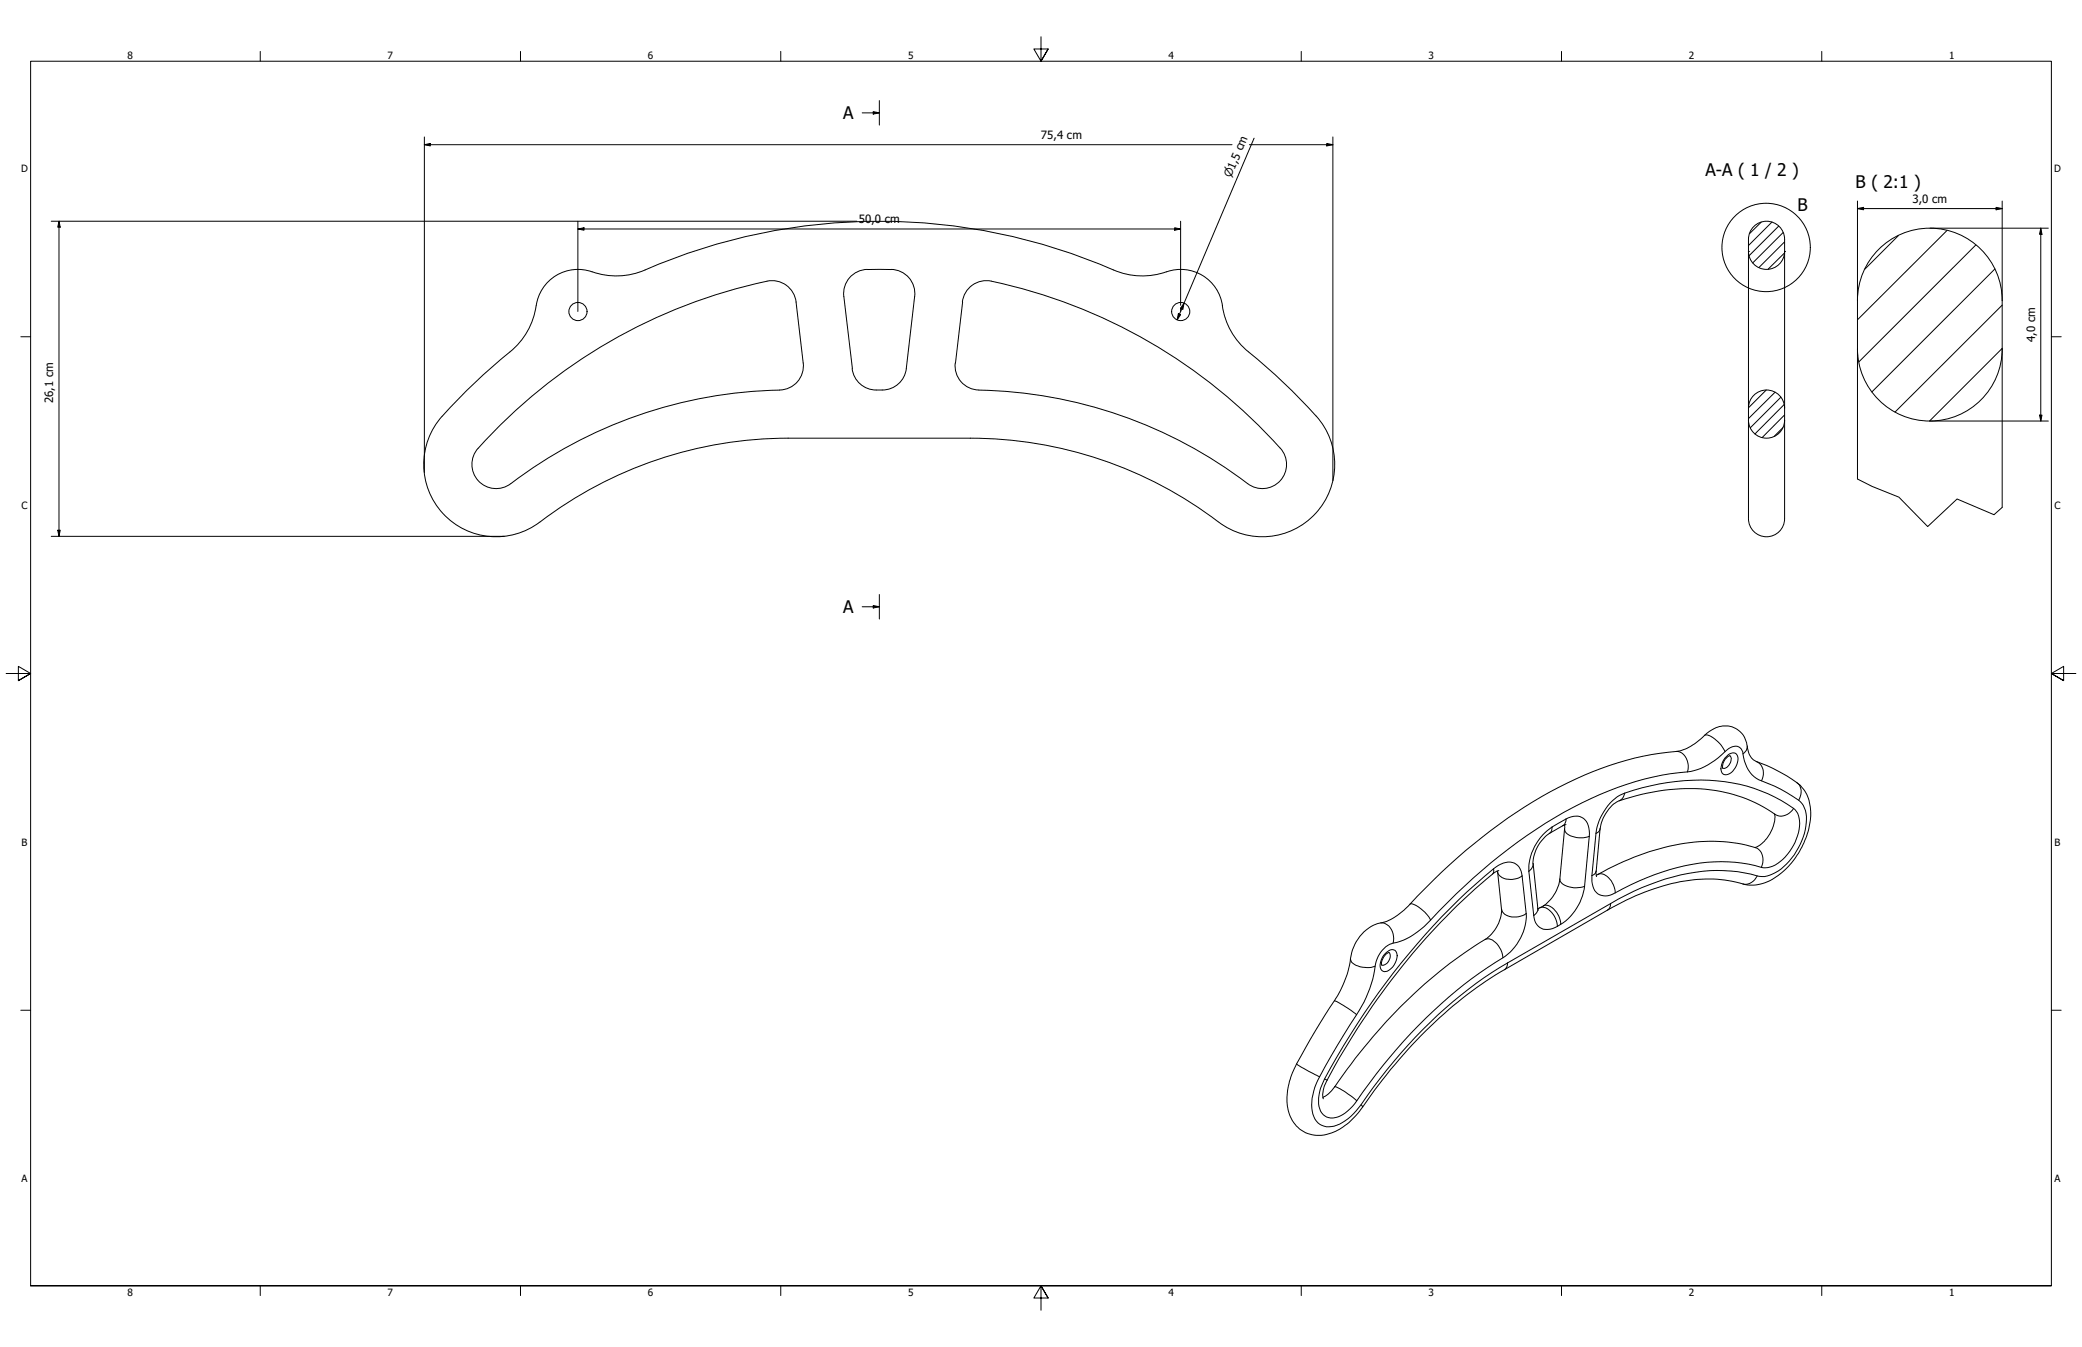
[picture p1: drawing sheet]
<svg xmlns="http://www.w3.org/2000/svg" width="864mm" height="559mm" viewBox="0 0 864 559" stroke-linecap="round" stroke-linejoin="round" font-family="sans-serif">
<!-- layer: Hatch (ISO) -->
<g fill="none" stroke="#000" stroke-width=".41">
<path d="M730.5 92.2l-4.8 4.7M735 92.1l-9.7 9.8M737.8 93.8l-12.3 12.3M739.6 96.4l-12.6 12.7M787.5 97.7l-14 14M807.6 95.6l-37.1 37.1M740.2 104.9l-6.8 6.8M740.2 100.3l-10.6 10.7M819.6 101.6l-48.5 48.5M827.4 111.6l-50.9 51M830.5 126.6l-44.5 44.3M830.5 144.5l-30.1 30.2"/>
<path d="M732.6 161.8l-7.3 7.4M736.3 162.7l-11 11M738.7 164.8l-12.7 12.7M739.6 177.4l-3.7 3.6M740.1 167.8l-12.1 12.2M740.2 172.1l-9.3 9.4"/>
</g>
<!-- layer: Visible (ANSI) -->
<g fill="none" stroke="#000" stroke-width=".41">
<path d="M267.6 112a244.8 244.8 0 0 1 197.1 1 30.9 30.9 0 0 0 20.3-.6 17.5 17.5 0 0 1 22.1 14.4M267.6 112a30.7 30.7 0 0 1-23.2 .4 17.7 17.7 0 0 0-22.3 15.9 31.8 31.8 0 0 1-13.7 20.3 212.3 212.3 0 0 0-27.6 27.5 30 30 0 0 0 4.5 38.5 30 30 0 0 0 38.7 1.9 170 170 0 0 1 102.9-34.7M399.2 125.3a10 10 0 0 1 12.1-8.6 223.2 223.2 0 0 1 120.5 70.2 10 10 0 0 1-1.2 13 10 10 0 0 1-13.1 .7 190 190 0 0 0-111.5-38.8M399.3 125.3l-3 25.3M507 126.8a31.6 31.6 0 0 0 14 21.8 212.3 212.3 0 0 1 27.6 27.5 30 30 0 0 1-4.5 38.5 30 30 0 0 1-38.7 1.9 170 170 0 0 0-102.9-34.7M333.2 150.6l-3-25.3a10 10 0 0 0-12-8.7 223.8 223.8 0 0 0-119.9 69.4M333.2 150.6a10 10 0 0 1-9.8 11.2M353.6 152.9l-3.6-29.9a10.2 10.2 0 0 1 11.7-11.2h4a13.8 13.8 0 0 1 10 2.1 10 10 0 0 1 3.7 9l-3.5 30a10.5 10.5 0 0 1-12.4 8.9 10 10 0 0 1-10-8.9M396.2 150.6a10 10 0 0 0 9.8 11.2M323.4 161.8a189.8 189.8 0 0 0-111.5 38.8M198.3 186a10 10 0 0 0 .1 13.5 10 10 0 0 0 13.5 1.1M326.9 181.8h75.6"/>
<path d="M717.5 313.5a4.9 4.9 0 0 0-2.9 5.2M736 337.7a14 14 0 0 1-5.1 12.1l-1.8 1.3-1.1 .4M736.3 337.8a63.9 63.9 0 0 0-46.2-10 95 95 0 0 0-19.5 4.9 16.6 16.6 0 0 0-6.9 11.1l-1.7 18.1 .3 1.7M649 342.2l-2 22.5a15.7 15.7 0 0 1-9.1 12.3M649.6 342.1l-7 3.7a15.7 15.7 0 0 0-6.7 12.5l2.1 19.3M728 351.6a73.9 73.9 0 0 0-46 2.5 132.1 132.1 0 0 0-19.9 9M621.1 361.4l1.7 15.8a15 15 0 0 1-6.8 12.5 209.2 209.2 0 0 0-62.4 61.1 11.8 11.8 0 0 1-4.9 4.5M621.7 361.2l-.8 .2a263 263 0 0 0-55.8 62.2 178.2 178.2 0 0 0-16 27.9l-.5 2.5 .3 1.8M565.7 386.6a15.8 15.8 0 0 1 8.8-4.2l3.9-1.8 4-3.1a242.6 242.6 0 0 1 60.6-49 130.5 130.5 0 0 1 54-17l1.3-.5a26.1 26.1 0 0 0 9.7-6.8 10 10 0 0 1 15 .6 15.8 15.8 0 0 1 2.2 6.9 5.9 5.9 0 0 0 3.3 4.2 58.1 58.1 0 0 1 18.9 10.7 18.3 18.3 0 0 1 3.2 15.6 32.7 32.7 0 0 1-18.7 24.1 16.8 16.8 0 0 1-11.9-.4 64.2 64.2 0 0 0-37.8 4.2 106.4 106.4 0 0 0-15.4 7.4l-42.7 24.8a186.8 186.8 0 0 0-57.3 54.6l-1.6 2.3a26.5 26.5 0 0 1-16.4 11.7 13.3 13.3 0 0 1-14.9-13 31.5 31.5 0 0 1 3.9-16.5 408.2 408.2 0 0 1 17.6-29.4l3.4-7.8 .8-3.3a29.3 29.3 0 0 1 3-10.3zM576.2 395.1a5.2 5.2 0 0 0-3.1 5.3"/>
<circle cx="239.7" cy="129.2" r="3.8"/>
<circle cx="489.8" cy="129.2" r="3.8"/>
</g>
<!-- layer: Visible Narrow (ANSI) -->
<g fill="none" stroke="#000" stroke-width=".41">
<path d="M695.3 311.7a6 6 0 0 1 4.9 7.6l-.3 .9M707.1 305.1a6.2 6.2 0 0 1 5.5 2.7l1.3 1.3 1.6 2.7M715.6 314.4a3.6 3.6 0 0 1 4.5-1.7 5.4 5.4 0 0 1-.9 6.7 3.3 3.3 0 0 1-4.9 1.3 5.9 5.9 0 0 1 1.3-6.3zM717.5 313.5a3.6 3.6 0 0 1-1.7 5.1l-1.2 .1M724.7 309.5l-.3 1.7-1.4 1.6M728.5 315.9a5.6 5.6 0 0 1 2.2 8M649.6 339.8a6 6 0 0 1 8.4 1l1 2.7 .2 3.5M649.6 339.8l-.5 2-.9 .8M649.6 339.8l-5.8 3.3M673.9 329l-.8 2-1.5 1.2M699.9 320.2a28.2 28.2 0 0 0 16.4-9.1 4.1 4.1 0 0 1 5.9-.5 5.5 5.5 0 0 1 1 3.6 12.9 12.9 0 0 0 10.2 10.8 49.2 49.2 0 0 1 14 8.3 12.9 12.9 0 0 1 1.4 11 27.2 27.2 0 0 1-13.5 18.2l-1.2 .6a10.2 10.2 0 0 1-7.8-.5 70.1 70.1 0 0 0-41.9 4.3l-6.6 2.8-9.7 5.1M699.9 320.2a127.2 127.2 0 0 0-55.1 19.1 249 249 0 0 0-54.1 45.1 28.6 28.6 0 0 1-14.3 7.4 12.9 12.9 0 0 0-6.3 10.9 54.5 54.5 0 0 1-10.1 22.4 192.7 192.7 0 0 0-14.7 26.1 15.7 15.7 0 0 0 .7 13.9 7.4 7.4 0 0 0 9.7 1.2 24.6 24.6 0 0 0 8.9-8 198.7 198.7 0 0 1 57.4-56.9l3.3-1.9"/>
<path d="M744 335.4a9.6 9.6 0 0 1 2 10 21.7 21.7 0 0 1-10.7 13.9l-2 .6a8.9 8.9 0 0 1-5.3-.8 70.9 70.9 0 0 0-41.8 3.8l-9.7 4.1-6.5 3.4a5.8 5.8 0 0 1-6.4 .8 5.8 5.8 0 0 1-3.3-5.5v-2.5M744 335.4a68 68 0 0 0-48.6-11.2 77.8 77.8 0 0 0-24.6 6.3 23.3 23.3 0 0 0-8.8 15.2M744 335.4a5.8 5.8 0 0 1-7.7 2.4M745.2 324.6a5.4 5.4 0 0 1 .9 7.4M635.9 358.3l-.4 1.6-1.3 1.5M643.8 343.1a21.5 21.5 0 0 0-9.6 18.3M643.8 343.1l-.2 1.4-1 1.3M649 343.9a4.2 4.2 0 0 0 4 3.3l3.8 .4 2.4-.6M659.2 347l-1.9 20.7M662 345.7l-1.7 17.5M663.7 343.8l-.7 1.3-1 .6M728 351.6a5.7 5.7 0 0 1 2.6 8.2"/>
<path d="M584.8 375.2a4.4 4.4 0 0 1 4.1 1.5 15.1 15.1 0 0 1 4.5 5M619.5 360.4l.1 1.1-.5 1.1M621.2 361.6a4.6 4.6 0 0 0 5.2 3.2l2.7-.3 2.3-1.1M622.8 377.2a5.3 5.3 0 0 0 6.2 3.2l2.6-.6 1.5-.8M631.4 363.4a5.7 5.7 0 0 0-8.8-4.9 26.6 26.6 0 0 0-6.7 5 291 291 0 0 0-67.7 86.8 12.8 12.8 0 0 0 .1 11.5 6.2 6.2 0 0 0 8.7 .6l4-3.4a220.6 220.6 0 0 1 52.7-55.3l6.4-4.3a22.6 22.6 0 0 0 12.8-16.8l.2-3.6M631.4 363.4l1.7 15.6M634.2 361.4l2 18.4M636.2 379.8a5.7 5.7 0 0 0 8.8 5l1-.5M637.9 376.8l-.4 1.6-1.3 1.4M638.7 376.6a5.4 5.4 0 0 1 6 3.5l.8 1.7 .5 2.5M640.2 375.8a4.1 4.1 0 0 1 4.9 2l1.5 2.3 .8 3.4M647 364.7a4.2 4.2 0 0 0 4 3.3l2.9 .3 3.4-.6"/>
<path d="M657.3 367.7a22.3 22.3 0 0 1-9.9 15.8M662.1 361.4l-.7 1.2-1.1 .6M662.9 362.7a5.3 5.3 0 0 1 5.9 3.6l1 2.5 .2 1.6M668.1 374.8l-.5 2-.8 .7M668.1 374.8l-42.8 24.7M728.9 363.4a5.5 5.5 0 0 1-6 3.3M560.2 397.8a4.5 4.5 0 0 0 3.9 3.3l3.8 .3 2.5-.6M572.7 382.9a5.7 5.7 0 0 1 5.4 6.5l-.3 1.8M574.8 395.4a2.67 2.67 0 0 1 4.2-.7 6.5 6.5 0 0 1-4.8 8.4 2.82 2.82 0 0 1-1.5-4.1l1-2.3zM576.2 395.1a3.5 3.5 0 0 1-3.1 5.2M616 389.7a4.7 4.7 0 0 1 5.5 2.6l1.4 2.6 .5 2.4M625.3 399.5l-.2 1.4-1 1.4"/>
<path d="M647.4 383.5l-1.4 .8M553.5 415.2a35.9 35.9 0 0 1 9.2 5.8M537.8 441.4l2.1 1.4 7.5 3.9M549.4 447.6l1.1 .5M553.6 450.8a25.5 25.5 0 0 1 9.2 5.9M564.6 458.3l.6 .9"/>
</g>
<!-- layer: Visible (ISO) -->
<path d="M725.3 104.3a7.5 7.5 0 0 0 7.4 7.5 7.5 7.5 0 0 0 7.5-7.5M725.3 104.3a15 15 0 0 1 .7-8.2 7.5 7.5 0 0 1 8.4-4.1 7.5 7.5 0 0 1 5.8 7.3v5M725.3 104.3v106.3a14.3 14.3 0 0 0 .7 7.7 7.5 7.5 0 0 0 8.4 4.2 7.5 7.5 0 0 0 5.8-7.4v-110.8M725.3 104.3h.1M740.2 104.3h.1M770.5 124.7v20M770.5 124.7a30 30 0 0 1 30-30 30 30 0 0 1 30 30M830.5 124.7v85.8M770.5 144.7v54M770.5 144.7a30 30 0 0 0 30 30 30 30 0 0 0 30-30M725.3 169.3a7.5 7.5 0 0 1 7.4-7.5 7.5 7.5 0 0 1 7.5 7.5M725.3 174.3a7.5 7.5 0 0 0 7.4 7.5 7.5 7.5 0 0 0 7.5-7.5" fill="none" stroke="#000" stroke-width=".41"/>
<!-- layer: Break Line (ISO) -->
<path d="M770.5 198.7l6 3.1 11.2 4.4 11.9 12.2 12.2-11.4 15.3 6.5 3.4-3" fill="none" stroke="#000" stroke-width=".41"/>
<!-- layer: Section Line (ISO) -->
<path d="M357.6 46.8h7.1M362.2 46.3l2.5 .5-2.5 .5zM364.7 41.7v10.2M357.6 251.7h7.1M362.2 251.2l2.5 .5-2.5 .5zM364.7 246.6v10.2" fill="none" stroke="#000" stroke-width=".41"/>
<path d="M362.2 46.3l2.5 .5-2.5 .5zM362.2 251.2l2.5 .5-2.5 .5z" fill="#000"/>
<!-- layer: Detail Boundary (ISO) -->
<circle cx="732.6" cy="102.7" r="18.3" fill="none" stroke="#000" stroke-width=".41"/>
<!-- layer: Border (ANSI) -->
<g fill="none" stroke="#000" stroke-width=".41">
<path d="M431.8 15.2v10.2l-3-5.1h6l-3 5.1 3-5.1M107.9 21.3v4.1M215.9 21.3v4.1M323.8 21.3v4.1M539.8 21.3v4.1M647.7 21.3v4.1M755.6 21.3v4.1M8.6 139.7h4.1M850.9 139.7h4.1M2.5 279.4h10.2l-5.1-3v6l5.1-3-5.1 3M861.1 279.4h-10.2l5.1-3v6l-5.1-3 5.1 3M8.6 419.1h4.1"/>
<path d="M850.9 419.1h4.1M12.7 533.4v-508h838.2v508h-838.2h838.2M107.9 533.4v4.1M215.9 533.4v4.1M323.8 533.4v4.1M434.8 538.5l-3-5.1 3 5.1h-6l3-5.1v10.2M539.8 533.4v4.1M647.7 533.4v4.1M755.6 533.4v4.1"/>
</g>
<!-- layer: Dimension (ISO) -->
<g fill="none" stroke="#000" stroke-width=".41">
<path d="M176 56.8v139.2M520.2 57.3l-31.9 75.4M550.3 59.5l2.6 .5-2.6 .5zM552.9 56.8v142.6M176 60l2.5-.5v1zM176 60h335M518.2 60h34.7M21.3 91.8h334.1M24.5 91.8l.5 2.4h-1zM24.5 91.8v130.7M239.7 95l2.5-.5v1zM239.7 95h250"/>
<path d="M239.7 91.8v37.4M487.3 94.5l2.4 .5-2.4 .5zM489.7 91.8v34.9M770.5 86.5l2.5-.5v1zM770.5 86.5h60M770.5 83.4v41.3M800.5 94.7h49.1M828 86l2.5 .5-2.5 .5zM830.5 83.4v41.3M846.5 94.7l.5 2.5h-1zM846.5 94.7v80M488.8 130.1l.9 .5-1.4 2.1z"/>
<path d="M489.7 127.8v1.4M491.2 125.7l-.6 2.6-.9-.5zM800.5 174.7h49.1M846 172.2h1l-.5 2.5zM24 220h1l-.5 2.5zM21.3 222.5h187.9"/>
</g>
<path d="M176 60l2.5-.5v1zM550.3 59.5l2.6 .5-2.6 .5zM24.5 91.8l.5 2.4h-1zM239.7 95l2.5-.5v1zM487.3 94.5l2.4 .5-2.4 .5zM770.5 86.5l2.5-.5v1zM828 86l2.5 .5-2.5 .5zM846.5 94.7l.5 2.5h-1zM488.8 130.1l.9 .5-1.4 2.1zM491.2 125.7l-.6 2.6-.9-.5zM846 172.2h1l-.5 2.5zM24 220h1l-.5 2.5z" fill="#000"/>
<g font-size="7.2">
<text x="349.7" y="49.4">A</text>
<text x="707.4" y="73.2">A-A ( 1 / 2 )</text>
<text x="769.7" y="77.8">B ( 2:1 )</text>
<text x="745.7" y="87.6">B</text>
<text x="349.7" y="254.3">A</text>
</g>
<g font-size="4.7">
<text x="431.7" y="57.7">75,4 cm</text>
<text x="793.2" y="84.2">3,0 cm</text>
<text x="356.2" y="92.6">50,0 cm</text>
<text x="844.1" y="141.9" transform="rotate(-90 844.1 141.9)">4,0 cm</text>
<text x="22" y="167.3" transform="rotate(-90 22 167.3)">26,1 cm</text>
</g>
<text font-size="4.6" x="510.5" y="74" transform="rotate(-67 510.5 74)">⌀1,5 cm</text>
<g font-size="4.1">
<text x="52.8" y="24.4">8</text>
<text x="160.8" y="24.4">7</text>
<text x="268.7" y="24.4">6</text>
<text x="376.7" y="24.4">5</text>
<text x="484.6" y="24.4">4</text>
<text x="592.6" y="24.4">3</text>
<text x="700.5" y="24.4">2</text>
<text x="808.5" y="24.4">1</text>
<text x="8.7" y="71.4">D</text>
<text x="852" y="71.4">D</text>
<text x="8.9" y="211.1">C</text>
<text x="852.2" y="211.1">C</text>
<text x="8.9" y="350.8">B</text>
<text x="852.2" y="350.8">B</text>
<text x="8.9" y="490.5">A</text>
<text x="852.2" y="490.5">A</text>
<text x="52.8" y="537.5">8</text>
<text x="160.8" y="537.5">7</text>
<text x="268.7" y="537.5">6</text>
<text x="376.7" y="537.5">5</text>
<text x="484.6" y="537.5">4</text>
<text x="592.6" y="537.5">3</text>
<text x="700.5" y="537.5">2</text>
<text x="808.5" y="537.5">1</text>
</g>
</svg>
